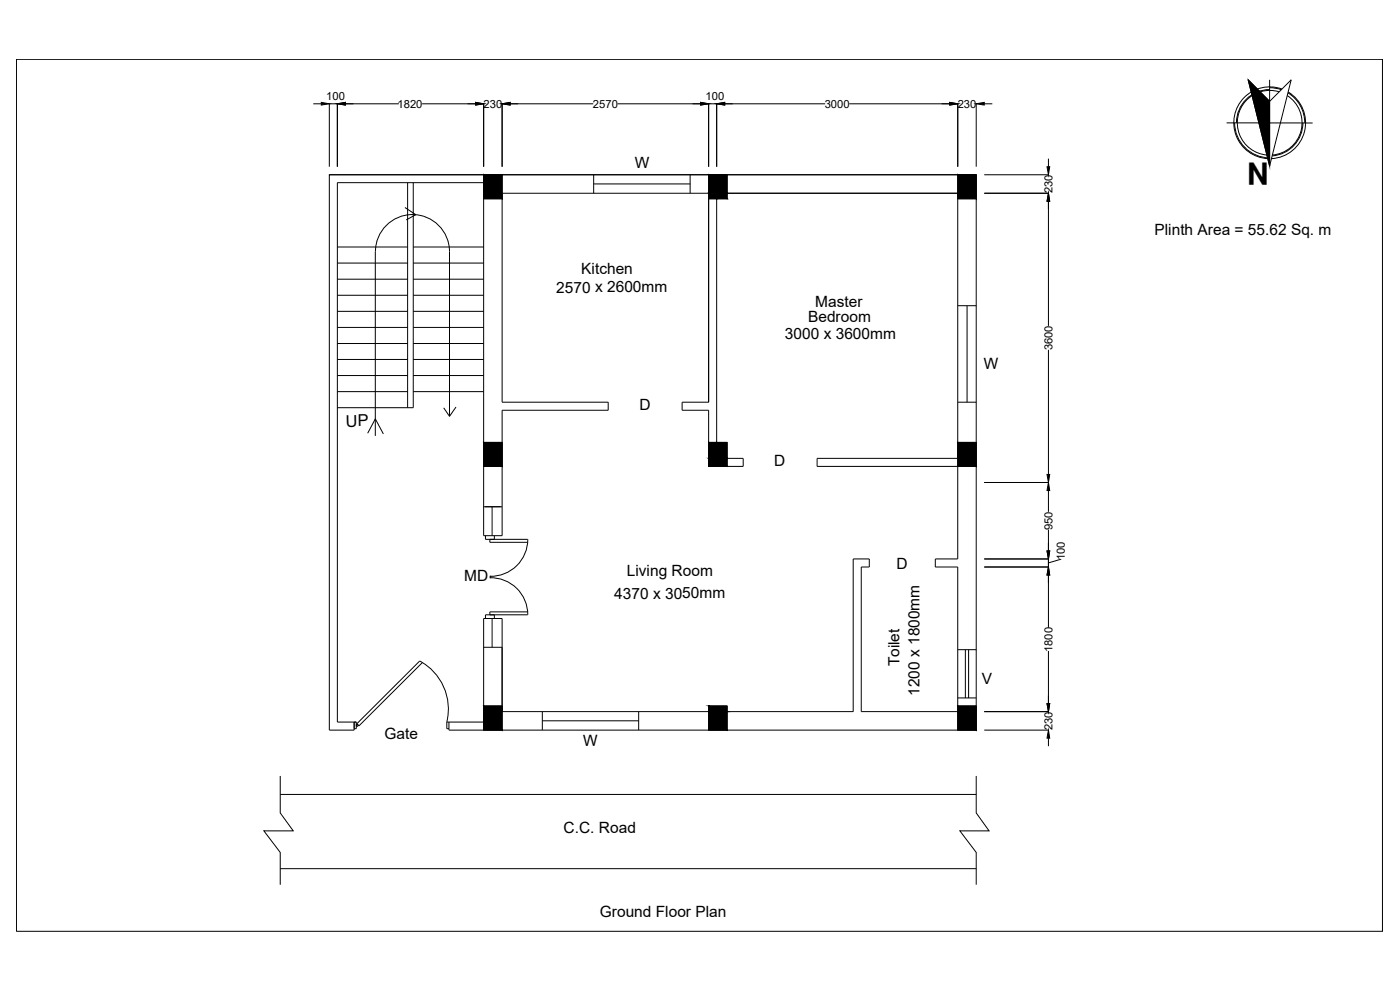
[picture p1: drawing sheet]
<svg xmlns="http://www.w3.org/2000/svg" width="420mm" height="297mm" viewBox="0 0 420 297" stroke-linecap="round" stroke-linejoin="round" font-family="sans-serif">
<!-- layer: 0 -->
<g fill="none" stroke="#000" stroke-width=".3">
<path d="M4.9 17.8h410v261.6h-410zM94 31.1h2.4M103.7 31.1h16M126.7 31.1h16M145.2 31.1l-.1 18.9M150.6 31.1l.1 18.9M153.1 31.1h24.9M185.3 31.1h25M217.5 31.1h30.1M254.9 31.1h30.1M287.5 31.1l-.1 18.9M292.9 31.1l.1 18.9"/>
<path d="M295.4 31.1h2.4M368.1 36.9h25.8M370.5 36.8a10.5 10.5 0 0 0 10.5 10.6M374.6 23.9l6.4 6.5 6.5-6.5-6.5 25.9zM381 23.9v25.9M381.1 26.9a10 10 0 0 0-10 9.9M381.1 26.3l3.4 .6M383.9 27.5a9.7 9.7 0 0 0-12.4 7.5 9.7 9.7 0 0 0 8.7 11.5M384.7 26.7a10.8 10.8 0 0 0-14.2 8 10.8 10.8 0 0 0 10 12.9M386.3 28.7a9.7 9.7 0 0 1 4.2 10.5 9.7 9.7 0 0 1-8.6 7.3M386.5 27.9a10.5 10.5 0 0 1 5.1 8.9M386.6 27.6a10.8 10.8 0 0 1 4.9 11.9 10.8 10.8 0 0 1-9.9 8.1"/>
<path d="M391 36.8a10 10 0 0 1-9.2 10M98.8 50v-18.9h2.4v18.9M98.8 52.4h194.2M122.3 54.8v67.5M124 54.8v67.5h-22.8M145.1 52.4h5.6v7.2h-5.6zM178.2 52.4v5.6M178.2 55.2h28.9M207.1 52.4v5.6M212.7 52.4h5.5v7.2h-5.5zM212.7 50v-18.9h2.4v18.9M287.4 52.4h5.6v7.2h-5.6z"/>
<path d="M295.4 52.4h19.2M314.6 57.9l-19.2 .1M314.6 47.6v2.4M314.6 52.4v.1M101.2 74.1h21.1M101.2 78.9h21.1M112.6 75.5v55.3M112.7 75.5a11.1 11.1 0 0 1 11.1-11.1 11.1 11.1 0 0 1 11.1 11.1v49.4M121.5 62.3l3.3 2.1-2.9 1.6M124 74.1h21.1M124 78.9h21.1M314.6 60.4v37.4"/>
<path d="M101.2 83.8h21.1M101.2 88.6h21.1M101.2 93.4h21.1M101.2 98.2h21.1M124 83.8h21.1M124 88.6h21.1M124 93.4h21.1M124 98.2h21.1M287.4 91.7h5.6M290.2 91.7v29M101.2 103.1h21.1M101.2 107.9h21.1"/>
<path d="M101.2 112.7h21.1M101.2 117.5h21.1M124 103.1h21.1M124 107.9h21.1M124 112.7h21.1M124 117.5h21.1M314.6 105v37.4M110.3 130l2.3-4.3 2.4 4.5M133.2 122.4l1.7 2.5M136.8 122.1l-1.9 2.8M145.1 132.7h5.6v7.2h-5.6zM212.7 132.7h5.5v7.2h-5.5z"/>
<path d="M287.4 132.7h5.6v7.2h-5.6zM287.4 120.7h5.6M145.1 152h5.6M147.7 152v8.7M295.4 144.8h19.2M314.6 147.2v6.4M314.6 158.9v6.4M145.7 160.7v1.1h12.7a11.1 11.1 0 0 1-11.3 11.1M147 172.9h.1M147 173.3h.1M147 161.8v.9h11.4M147.1 173.3a11.1 11.1 0 0 1 11.3 11.2"/>
<path d="M148.4 160.7v1.1M295.4 170.1h19.2M295.4 167.7h19.2M314.6 167.7v2.4v-2.4M314.6 172.5v15.8M318.4 167.8l-3.8 1.1M125.9 198.3a16.4 16.4 0 0 1 8.2 18.3M125.9 198.4l-18.8 18.8 .6 .6 19-19M145.1 194.2h5.6M147.7 185.6v8.6M148.4 184.5v1.1M158.4 183.6h-11.4v.9"/>
<path d="M158.4 184.5h-12.7v1.1M287.4 194.9h5.6M289.7 194.9v14.5M290.7 194.9v14.5M314.6 195.3v15.8M106.3 216.6v2.5h-7.5v-166.7h194.2v166.7h-158.3v-2.5M106.3 218.6h.6v-2h-5.7v-161.8h43.9v105.9h5.6v-37.6h31.8v-2.4h-31.8v-62.7h62v62.7h-8v2.4h8v16.8h10.3v-2.4h-7.9v-79.5h72.3v79.5h-42.2v2.4h42.2v27.8h-6.7v2.4h6.7v43.4h-28.9v-43.4h2.4v-2.4h-4.8v45.8h-105.4v-27.9h-5.6v31h-11v2h.6M145.1 211.8h5.6v7.3h-5.6zM162.8 213.5v5.6M162.8 216.3h28.9M191.7 213.5v5.6M212.7 211.8h5.5v7.3h-5.5z"/>
<path d="M287.4 211.8h5.6v7.3h-5.6zM287.4 209.4h5.6M295.4 213.5l19.2 .1M314.6 219l-19.2 .1M84.1 232.8v11.1l3.9 5.4h-8.8l4.9 6.5v9.7M84.1 238.4h208.9M293 232.8v11.1l3.8 5.4h-8.7l4.9 6.5v9.7M314.6 221.5v2.4M84.1 260.6h208.9"/>
<circle cx="107.2" cy="217.6" r=".28"/>
</g>
<g fill="#000" stroke="#000" stroke-width=".3">
<path d="M96.4 30.7l2.4 .4-2.4 .4zM101.2 31.1l2.5-.4v.8zM142.7 30.7l2.4 .4-2.4 .4zM150.7 31.1l2.4-.4v.8zM210.3 30.7l2.4 .4-2.4 .4zM215.1 31.1l2.4-.4v.8zM285 30.7l2.4 .4-2.4 .4zM293 31.1l2.4-.4v.8zM314.2 50h.8l-.4 2.4zM374.6 23.9l6.4 6.5v19.4zM314.6 58l.4 2.4h-.8zM314.2 142.4h.8l-.4 2.4z"/>
<path d="M314.6 144.8l.4 2.4h-.8zM314.2 165.3h.8l-.4 2.4zM314.6 170.1l.4 2.4h-.8zM314.2 211.1h.8l-.4 2.4zM314.6 219.1l.4 2.4h-.8z"/>
<path d="M145.1 52.4l5.6 7.2v-7.2zM145.1 52.4l5.6 7.2h-5.6z"/>
<path d="M212.7 58l2.4 1.6v-1.6zM212.7 58l2.4 1.6h-2.4z"/>
<path d="M212.7 52.4l5.5 5.6v-5.6zM212.7 52.4l5.5 5.6h-5.5z"/>
<path d="M215.1 58l3.1 1.6v-1.6zM215.1 58l3.1 1.6h-3.1z"/>
<path d="M287.4 52.4l5.6 7.2v-7.2zM287.4 52.4l5.6 7.2h-5.6z"/>
<path d="M145.1 132.7l5.6 7.2v-7.2zM145.1 132.7l5.6 7.2h-5.6z"/>
<path d="M212.7 132.7l2.4 4.8v-4.8zM212.7 132.7l2.4 4.8h-2.4z"/>
<path d="M215.1 132.7l3.1 4.8v-4.8zM215.1 132.7l3.1 4.8h-3.1z"/>
<path d="M212.7 137.5l5.5 2.4v-2.4zM212.7 137.5l5.5 2.4h-5.5z"/>
<path d="M287.4 132.7l5.6 7.2v-7.2zM287.4 132.7l5.6 7.2h-5.6z"/>
<path d="M145.1 211.8l5.6 7.3v-7.3zM145.1 211.8l5.6 7.3h-5.6z"/>
<path d="M212.7 211.8l5.5 1.7v-1.7zM212.7 211.8l5.5 1.7h-5.5z"/>
<path d="M212.7 213.5l5.5 5.6v-5.6zM212.7 213.5l5.5 5.6h-5.5z"/>
<path d="M287.4 211.8l5.6 7.3v-7.3zM287.4 211.8l5.6 7.3h-5.6z"/>
</g>
<text font-size="8.9" x="380.8" y="49" transform="rotate(-180 380.8 49)">N</text>
<text font-size="4.9" x="103.8" y="128" transform="rotate(-1 103.8 128)">UP</text>
<g font-size="4.7">
<text x="190.5" y="50.4">W</text>
<text x="346.5" y="70.6">Plinth Area = 55.62 Sq. m</text>
<text x="174.4" y="82.3">Kitchen</text>
<text x="166.9" y="87.8">2570 x 2600mm</text>
<text x="244.7" y="92.1">Master</text>
<text x="235.6" y="101.8">3000 x 3600mm</text>
<text x="242.5" y="96.6">Bedroom</text>
<text x="295.3" y="110.7" transform="rotate(-1 295.3 110.7)">W</text>
<text x="191.9" y="122.9">D</text>
<text x="232.3" y="139.8" transform="rotate(-1 232.3 139.8)">D</text>
<text x="188.1" y="173">Living Room</text>
<text x="269.1" y="170.8">D</text>
<text x="139.3" y="174.4">MD</text>
<text x="184.3" y="179.6">4370 x 3050mm</text>
<text x="269.9" y="200" transform="rotate(-90 269.9 200)">Toilet</text>
<text x="276" y="208.8" transform="rotate(-90 276 208.8)">1200 x 1800mm</text>
<text x="294.6" y="205.1">V</text>
<text x="115.4" y="221.7">Gate</text>
<text x="175" y="223.8" transform="rotate(-1 175 223.8)">W</text>
<text x="169.1" y="250">C.C. Road</text>
<text x="180" y="275.3">Ground Floor Plan</text>
</g>
<g font-size="3.4">
<text x="97.9" y="29.9">100</text>
<text x="211.7" y="29.9">100</text>
<text x="119.3" y="32.3">1820</text>
<text x="145.1" y="32.3">230</text>
<text x="178" y="32.3">2570</text>
<text x="247.5" y="32.3">3000</text>
<text x="287.4" y="32.3">230</text>
<text x="315.8" y="58" transform="rotate(-90 315.8 58)">230</text>
<text x="315.8" y="105.1" transform="rotate(-90 315.8 105.1)">3600</text>
<text x="315.8" y="159" transform="rotate(-90 315.8 159)">950</text>
<text x="319.6" y="168.1" transform="rotate(-90 319.6 168.1)">100</text>
<text x="315.8" y="195.7" transform="rotate(-90 315.8 195.7)">1800</text>
<text x="315.8" y="219.1" transform="rotate(-90 315.8 219.1)">230</text>
</g>
</svg>
